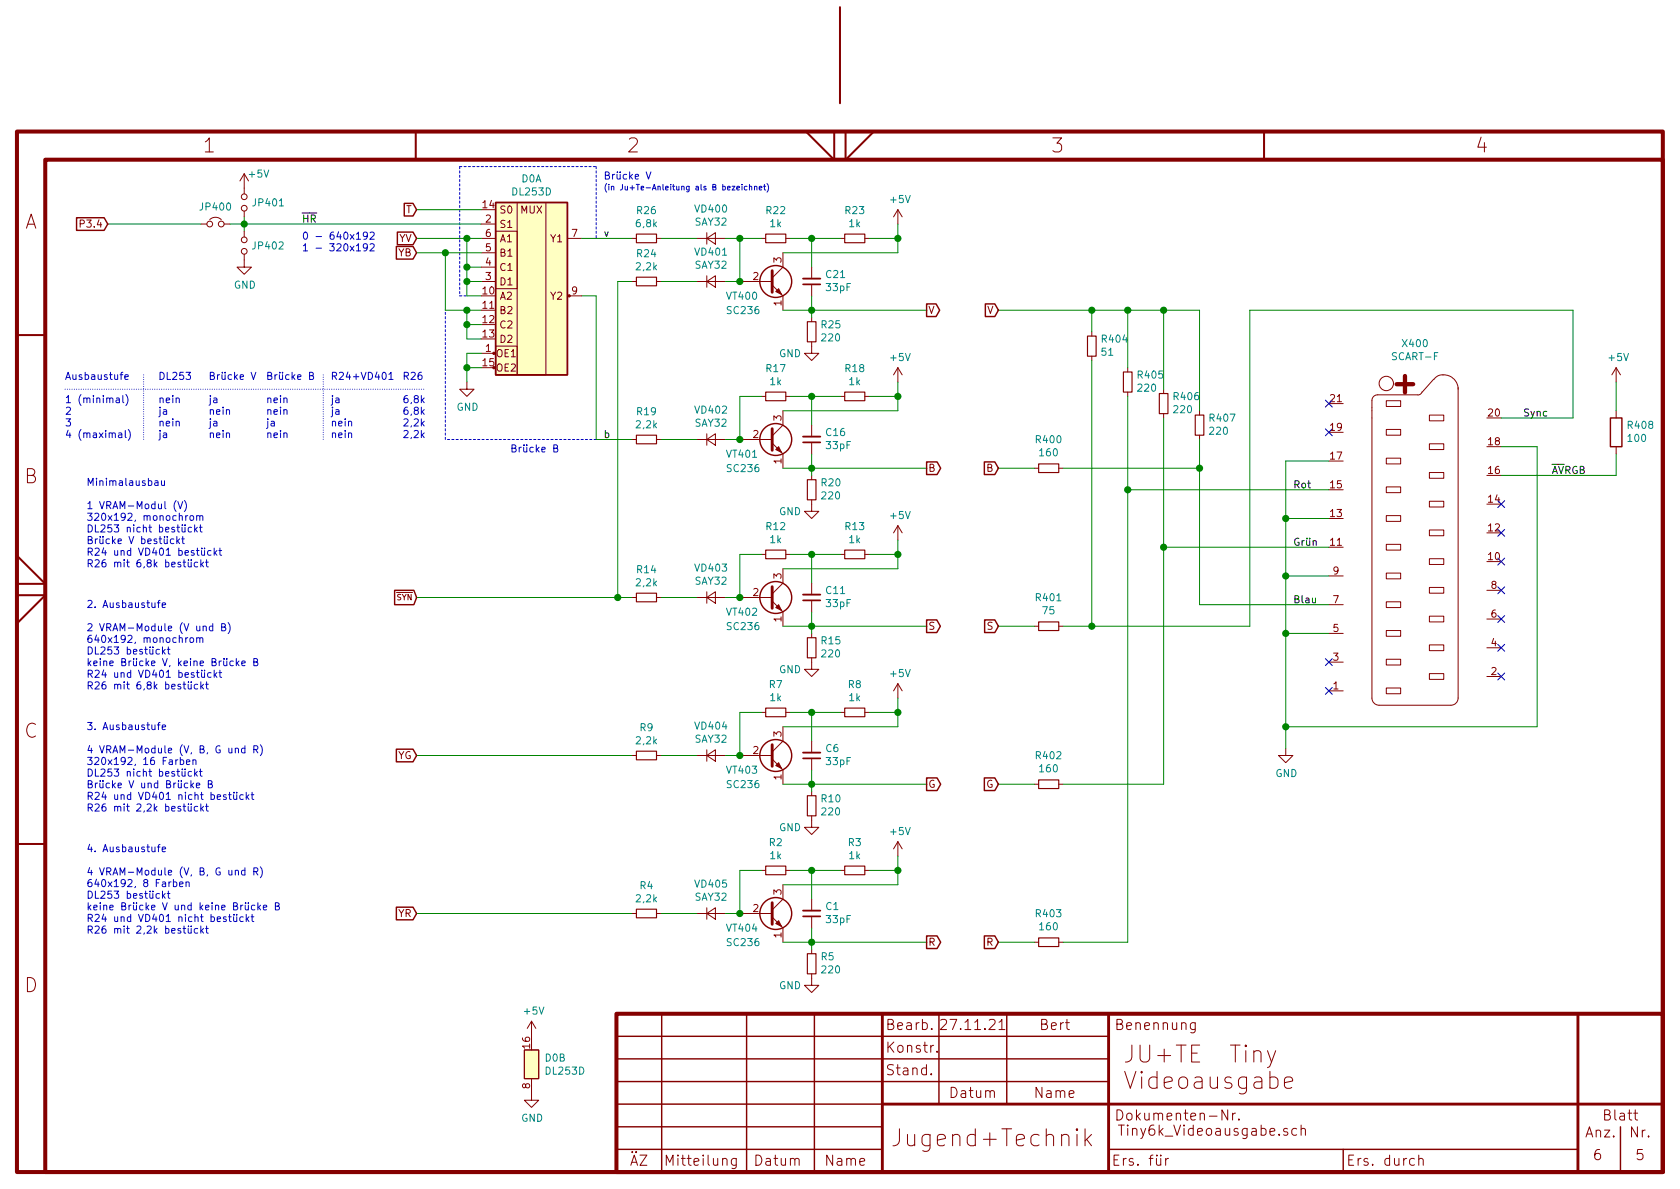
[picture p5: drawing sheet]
EESchema Schematic File Version 4
EELAYER 30 0
EELAYER END
$Descr A4 11693 8268
encoding utf-8
Sheet 5 6
Title "JU+TE  Tiny\\nVideoausgabe"
Date "27.11.21"
Rev "1"
Comp "Jugend+Technik"
Comment1 "Bert"
Comment2 ""
Comment3 ""
Comment4 ""
$EndDescr
$Comp
L Connector:SCART-F X400
U 1 1
P 9850 3800
F 0 "X400" H 9850 5220 50  0000 C CNN
F 1 "SCART-F" H 9850 5129 50  0000 C CNN
F 2 "Connector_PinHeader_2.54mm:PinHeader_1x21_P2.54mm_Vertical" H 9850 3850 50  0001 C CNN
F 3 " ~" H 9850 3850 50  0001 C CNN
	1    9850 3800
	1    0    0    -1  
$EndComp
Wire Wire Line
	8350 2150 8350 2850
Wire Wire Line
	8350 4200 9250 4200
Wire Wire Line
	8950 4000 9250 4000
Wire Wire Line
	9250 4400 8950 4400
Connection ~ 8950 4400
Wire Wire Line
	8950 4400 8950 4000
Wire Wire Line
	9250 3600 8950 3600
Wire Wire Line
	8950 3600 8950 4000
Connection ~ 8950 4000
Wire Wire Line
	8950 3200 8950 3600
Wire Wire Line
	8950 3200 9250 3200
Connection ~ 8950 3600
Wire Wire Line
	10450 3100 10700 3100
Wire Wire Line
	10700 3100 10700 5050
Wire Wire Line
	10700 5050 8950 5050
Wire Wire Line
	8950 5050 8950 5200
Wire Wire Line
	8700 4350 8700 2150
Wire Wire Line
	8700 2150 10950 2150
Wire Wire Line
	10950 2150 10950 2900
Wire Wire Line
	10950 2900 10450 2900
Connection ~ 7600 4350
Wire Wire Line
	9250 3800 8100 3800
Wire Wire Line
	8100 3800 8100 5450
Connection ~ 8100 3800
Wire Wire Line
	9250 3400 7850 3400
Wire Wire Line
	7600 4350 8700 4350
Wire Wire Line
	7850 3400 7850 6550
Connection ~ 7850 3400
NoConn ~ 9250 4800
NoConn ~ 9250 4600
NoConn ~ 10450 4500
NoConn ~ 10450 4700
NoConn ~ 10450 4300
NoConn ~ 10450 4100
NoConn ~ 10450 3900
NoConn ~ 10450 3700
NoConn ~ 10450 3500
$Comp
L Device:R R408
U 1 1
P 11250 3000
F 0 "R408" H 11180 2954 50  0000 R CNN
F 1 "100" H 11180 3045 50  0000 R CNN
F 2 "Resistor_THT:R_Axial_DIN0207_L6.3mm_D2.5mm_P10.16mm_Horizontal" V 11180 3000 50  0001 C CNN
F 3 "~" H 11250 3000 50  0001 C CNN
	1    11250 3000
	-1   0    0    1   
$EndComp
Wire Wire Line
	10450 3300 11250 3300
Wire Wire Line
	11250 3300 11250 3150
$Comp
L power:GND #PWR0274
U 1 1
P 8950 5200
F 0 "#PWR0274" H 8950 4950 50  0001 C CNN
F 1 "GND" H 8955 5027 50  0000 C CNN
F 2 "" H 8950 5200 50  0001 C CNN
F 3 "" H 8950 5200 50  0001 C CNN
	1    8950 5200
	1    0    0    -1  
$EndComp
NoConn ~ 9250 3000
NoConn ~ 9250 2800
Connection ~ 8950 5050
$Comp
L RFT_Digitalschaltkreise:DL253D D0
U 1 1
P 3700 2000
F 0 "D0" H 3700 2767 50  0000 C CNN
F 1 "DL253D" H 3700 2676 50  0000 C CNN
F 2 "Package_DIP:DIP-16_W7.62mm_Socket_LongPads" H 3750 1900 50  0001 C CNN
F 3 "https://www-user.tu-chemnitz.de/~heha/basteln/Konsumg%C3%BCter/DDR-Halbleiter/dl251.gif" H 3750 1900 50  0001 C CNN
	1    3700 2000
	1    0    0    -1  
$EndComp
$Comp
L RFT_Digitalschaltkreise:DL253D D0
U 2 1
P 3700 7400
F 0 "D0" H 3788 7446 50  0000 L CNN
F 1 "DL253D" H 3788 7355 50  0000 L CNN
F 2 "Package_DIP:DIP-16_W7.62mm_Socket_LongPads" H 3750 7300 50  0001 C CNN
F 3 "https://www-user.tu-chemnitz.de/~heha/basteln/Konsumg%C3%BCter/DDR-Halbleiter/dl251.gif" H 3750 7300 50  0001 C CNN
	2    3700 7400
	1    0    0    -1  
$EndComp
$Comp
L power:GND #PWR0275
U 1 1
P 3250 2650
F 0 "#PWR0275" H 3250 2400 50  0001 C CNN
F 1 "GND" H 3255 2477 50  0000 C CNN
F 2 "" H 3250 2650 50  0001 C CNN
F 3 "" H 3250 2650 50  0001 C CNN
	1    3250 2650
	1    0    0    -1  
$EndComp
Wire Wire Line
	3350 2450 3250 2450
Wire Wire Line
	3350 2550 3250 2550
Wire Wire Line
	3250 2450 3250 2550
Connection ~ 3250 2550
Wire Wire Line
	3250 2550 3250 2650
Wire Wire Line
	3350 1650 3250 1650
Wire Wire Line
	3250 1950 3350 1950
Wire Wire Line
	3350 1850 3250 1850
Connection ~ 3250 1850
Wire Wire Line
	3250 1850 3250 1950
Wire Wire Line
	3250 1650 3250 1850
Wire Wire Line
	3350 2150 3250 2150
Wire Wire Line
	3250 2150 3250 2250
Wire Wire Line
	3250 2350 3350 2350
Wire Wire Line
	3350 2250 3250 2250
Connection ~ 3250 2250
Wire Wire Line
	3250 2250 3250 2350
Wire Wire Line
	3350 1750 3100 1750
Wire Wire Line
	3100 1750 3100 2150
Wire Wire Line
	3350 2050 3250 2050
Wire Wire Line
	3250 2050 3250 1950
Connection ~ 3250 1950
Text GLabel 2900 1450 0    50   Input ~ 0
T
Wire Wire Line
	2900 1450 3350 1450
Text GLabel 750  1550 0    50   Input ~ 0
P3.4
Wire Wire Line
	750  1550 1400 1550
Text GLabel 2900 1650 0    50   Input ~ 0
YV
Text GLabel 2900 1750 0    50   Input ~ 0
YB
Wire Wire Line
	2900 1650 3250 1650
Connection ~ 3250 1650
Wire Wire Line
	2900 1750 3100 1750
Connection ~ 3100 1750
Wire Wire Line
	3250 2150 3100 2150
Connection ~ 3250 2150
$Comp
L Device:R_Small R26
U 1 1
P 4500 1650
F 0 "R26" V 4304 1650 50  0000 C CNN
F 1 "6,8k" V 4395 1650 50  0000 C CNN
F 2 "Resistor_THT:R_Axial_DIN0309_L9.0mm_D3.2mm_P2.54mm_Vertical" H 4500 1650 50  0001 C CNN
F 3 "~" H 4500 1650 50  0001 C CNN
	1    4500 1650
	0    1    1    0   
$EndComp
$Comp
L Device:R_Small R24
U 1 1
P 4500 1950
F 0 "R24" V 4304 1950 50  0000 C CNN
F 1 "2,2k" V 4395 1950 50  0000 C CNN
F 2 "Resistor_THT:R_Axial_DIN0309_L9.0mm_D3.2mm_P2.54mm_Vertical" H 4500 1950 50  0001 C CNN
F 3 "~" H 4500 1950 50  0001 C CNN
	1    4500 1950
	0    1    1    0   
$EndComp
$Comp
L Device:D_Small VD400
U 1 1
P 4950 1650
F 0 "VD400" H 4950 1857 50  0000 C CNN
F 1 "SAY32" H 4950 1766 50  0000 C CNN
F 2 "Diode_THT:D_DO-34_SOD68_P2.54mm_Vertical_AnodeUp" V 4950 1650 50  0001 C CNN
F 3 "~" V 4950 1650 50  0001 C CNN
	1    4950 1650
	1    0    0    -1  
$EndComp
$Comp
L Device:D_Small VD401
U 1 1
P 4950 1950
F 0 "VD401" H 4950 2157 50  0000 C CNN
F 1 "SAY32" H 4950 2066 50  0000 C CNN
F 2 "Diode_THT:D_DO-34_SOD68_P2.54mm_Vertical_AnodeUp" V 4950 1950 50  0001 C CNN
F 3 "~" V 4950 1950 50  0001 C CNN
	1    4950 1950
	1    0    0    -1  
$EndComp
$Comp
L Device:R_Small R22
U 1 1
P 5400 1650
F 0 "R22" V 5204 1650 50  0000 C CNN
F 1 "1k" V 5295 1650 50  0000 C CNN
F 2 "Resistor_THT:R_Axial_DIN0309_L9.0mm_D3.2mm_P2.54mm_Vertical" H 5400 1650 50  0001 C CNN
F 3 "~" H 5400 1650 50  0001 C CNN
	1    5400 1650
	0    1    1    0   
$EndComp
$Comp
L Device:R_Small R23
U 1 1
P 5950 1650
F 0 "R23" V 5754 1650 50  0000 C CNN
F 1 "1k" V 5845 1650 50  0000 C CNN
F 2 "Resistor_THT:R_Axial_DIN0309_L9.0mm_D3.2mm_P2.54mm_Vertical" H 5950 1650 50  0001 C CNN
F 3 "~" H 5950 1650 50  0001 C CNN
	1    5950 1650
	0    1    1    0   
$EndComp
$Comp
L RFT_Transistoren_und_Dioden:SC236 VT400
U 1 1
P 5350 1950
F 0 "VT400" H 5050 1850 50  0000 L CNN
F 1 "SC236" H 5050 1750 50  0000 L CNN
F 2 "Package_TO_SOT_THT:TO-92Flat" H 5400 1950 50  0001 C CNN
F 3 "https://www.tu-chemnitz.de/etit/zentral/ddr/sc236.gif" H 5400 1950 50  0001 C CNN
	1    5350 1950
	1    0    0    -1  
$EndComp
$Comp
L Device:R_Small R25
U 1 1
P 5650 2300
F 0 "R25" H 5591 2254 50  0000 R CNN
F 1 "220" H 5591 2345 50  0000 R CNN
F 2 "Resistor_THT:R_Axial_DIN0207_L6.3mm_D2.5mm_P10.16mm_Horizontal" H 5650 2300 50  0001 C CNN
F 3 "~" H 5650 2300 50  0001 C CNN
	1    5650 2300
	-1   0    0    1   
$EndComp
$Comp
L Device:C_Small C21
U 1 1
P 5650 1950
F 0 "C21" H 5558 1904 50  0000 R CNN
F 1 "33pF" H 5558 1995 50  0000 R CNN
F 2 "Capacitor_THT:C_Disc_D5.0mm_W2.5mm_P2.50mm" H 5650 1950 50  0001 C CNN
F 3 "~" H 5650 1950 50  0001 C CNN
	1    5650 1950
	-1   0    0    1   
$EndComp
$Comp
L power:GND #PWR0276
U 1 1
P 5650 2400
F 0 "#PWR0276" H 5650 2150 50  0001 C CNN
F 1 "GND" H 5500 2350 50  0000 C CNN
F 2 "" H 5650 2400 50  0001 C CNN
F 3 "" H 5650 2400 50  0001 C CNN
	1    5650 2400
	1    0    0    -1  
$EndComp
Wire Wire Line
	5650 1650 5500 1650
Wire Wire Line
	5650 2200 5650 2150
Wire Wire Line
	5650 1850 5650 1650
Wire Wire Line
	5850 1650 5650 1650
Connection ~ 5650 1650
$Comp
L power:+5V #PWR0277
U 1 1
P 11250 2650
F 0 "#PWR0277" H 11250 2500 50  0001 C CNN
F 1 "+5V" H 11265 2823 50  0000 C CNN
F 2 "" H 11250 2650 50  0001 C CNN
F 3 "" H 11250 2650 50  0001 C CNN
	1    11250 2650
	1    0    0    -1  
$EndComp
Wire Wire Line
	11250 2650 11250 2850
$Comp
L power:+5V #PWR0278
U 1 1
P 6250 1550
F 0 "#PWR0278" H 6250 1400 50  0001 C CNN
F 1 "+5V" H 6265 1723 50  0000 C CNN
F 2 "" H 6250 1550 50  0001 C CNN
F 3 "" H 6250 1550 50  0001 C CNN
	1    6250 1550
	1    0    0    -1  
$EndComp
Wire Wire Line
	6050 1650 6250 1650
Wire Wire Line
	6250 1650 6250 1550
Wire Wire Line
	5450 1750 6250 1750
Text GLabel 6450 2150 2    50   Output ~ 0
V
Wire Wire Line
	4600 1650 4850 1650
Wire Wire Line
	5050 1650 5150 1650
Wire Wire Line
	4300 4150 4300 1950
Wire Wire Line
	4300 1950 4400 1950
Wire Wire Line
	4600 1950 4850 1950
Wire Wire Line
	5050 1950 5150 1950
Wire Wire Line
	5150 1650 5150 1950
Connection ~ 5150 1650
Wire Wire Line
	5150 1650 5300 1650
Wire Wire Line
	5450 2150 5650 2150
Connection ~ 5650 2150
Wire Wire Line
	5650 2150 5650 2050
Wire Wire Line
	6250 1650 6250 1750
Connection ~ 6250 1650
Wire Wire Line
	5650 2150 6450 2150
$Comp
L Device:R_Small R19
U 1 1
P 4500 3050
F 0 "R19" V 4304 3050 50  0000 C CNN
F 1 "2,2k" V 4395 3050 50  0000 C CNN
F 2 "Resistor_THT:R_Axial_DIN0309_L9.0mm_D3.2mm_P2.54mm_Vertical" H 4500 3050 50  0001 C CNN
F 3 "~" H 4500 3050 50  0001 C CNN
	1    4500 3050
	0    1    1    0   
$EndComp
$Comp
L Device:D_Small VD402
U 1 1
P 4950 3050
F 0 "VD402" H 4950 3257 50  0000 C CNN
F 1 "SAY32" H 4950 3166 50  0000 C CNN
F 2 "Diode_THT:D_DO-34_SOD68_P2.54mm_Vertical_AnodeUp" V 4950 3050 50  0001 C CNN
F 3 "~" V 4950 3050 50  0001 C CNN
	1    4950 3050
	1    0    0    -1  
$EndComp
$Comp
L Device:R_Small R17
U 1 1
P 5400 2750
F 0 "R17" V 5204 2750 50  0000 C CNN
F 1 "1k" V 5295 2750 50  0000 C CNN
F 2 "Resistor_THT:R_Axial_DIN0309_L9.0mm_D3.2mm_P2.54mm_Vertical" H 5400 2750 50  0001 C CNN
F 3 "~" H 5400 2750 50  0001 C CNN
	1    5400 2750
	0    1    1    0   
$EndComp
$Comp
L Device:R_Small R18
U 1 1
P 5950 2750
F 0 "R18" V 5754 2750 50  0000 C CNN
F 1 "1k" V 5845 2750 50  0000 C CNN
F 2 "Resistor_THT:R_Axial_DIN0309_L9.0mm_D3.2mm_P2.54mm_Vertical" H 5950 2750 50  0001 C CNN
F 3 "~" H 5950 2750 50  0001 C CNN
	1    5950 2750
	0    1    1    0   
$EndComp
$Comp
L Device:R_Small R20
U 1 1
P 5650 3400
F 0 "R20" H 5591 3354 50  0000 R CNN
F 1 "220" H 5591 3445 50  0000 R CNN
F 2 "Resistor_THT:R_Axial_DIN0207_L6.3mm_D2.5mm_P10.16mm_Horizontal" H 5650 3400 50  0001 C CNN
F 3 "~" H 5650 3400 50  0001 C CNN
	1    5650 3400
	-1   0    0    1   
$EndComp
$Comp
L Device:C_Small C16
U 1 1
P 5650 3050
F 0 "C16" H 5558 3004 50  0000 R CNN
F 1 "33pF" H 5558 3095 50  0000 R CNN
F 2 "Capacitor_THT:C_Disc_D5.0mm_W2.5mm_P2.50mm" H 5650 3050 50  0001 C CNN
F 3 "~" H 5650 3050 50  0001 C CNN
	1    5650 3050
	-1   0    0    1   
$EndComp
Wire Wire Line
	5650 2750 5500 2750
Wire Wire Line
	5650 3300 5650 3250
Wire Wire Line
	5650 2950 5650 2750
Wire Wire Line
	5850 2750 5650 2750
Connection ~ 5650 2750
Wire Wire Line
	6050 2750 6250 2750
Wire Wire Line
	5450 2850 6250 2850
Wire Wire Line
	4600 3050 4850 3050
Wire Wire Line
	5050 3050 5150 3050
Wire Wire Line
	5150 2750 5150 3050
Wire Wire Line
	5150 2750 5300 2750
Wire Wire Line
	5450 3250 5650 3250
Connection ~ 5650 3250
Wire Wire Line
	5650 3250 5650 3150
Wire Wire Line
	6250 2750 6250 2850
Wire Wire Line
	5650 3250 6450 3250
Text GLabel 6450 3250 2    50   Output ~ 0
B
Wire Wire Line
	4050 2050 4150 2050
Wire Wire Line
	4150 2050 4150 3050
Wire Wire Line
	4150 3050 4400 3050
$Comp
L power:GND #PWR0279
U 1 1
P 3700 7600
F 0 "#PWR0279" H 3700 7350 50  0001 C CNN
F 1 "GND" H 3705 7427 50  0000 C CNN
F 2 "" H 3700 7600 50  0001 C CNN
F 3 "" H 3700 7600 50  0001 C CNN
	1    3700 7600
	1    0    0    -1  
$EndComp
$Comp
L power:+5V #PWR0280
U 1 1
P 3700 7200
F 0 "#PWR0280" H 3700 7050 50  0001 C CNN
F 1 "+5V" H 3715 7373 50  0000 C CNN
F 2 "" H 3700 7200 50  0001 C CNN
F 3 "" H 3700 7200 50  0001 C CNN
	1    3700 7200
	1    0    0    -1  
$EndComp
$Comp
L Device:R_Small R14
U 1 1
P 4500 4150
F 0 "R14" V 4304 4150 50  0000 C CNN
F 1 "2,2k" V 4395 4150 50  0000 C CNN
F 2 "Resistor_THT:R_Axial_DIN0309_L9.0mm_D3.2mm_P2.54mm_Vertical" H 4500 4150 50  0001 C CNN
F 3 "~" H 4500 4150 50  0001 C CNN
	1    4500 4150
	0    1    1    0   
$EndComp
$Comp
L Device:D_Small VD403
U 1 1
P 4950 4150
F 0 "VD403" H 4950 4357 50  0000 C CNN
F 1 "SAY32" H 4950 4266 50  0000 C CNN
F 2 "Diode_THT:D_DO-34_SOD68_P2.54mm_Vertical_AnodeUp" V 4950 4150 50  0001 C CNN
F 3 "~" V 4950 4150 50  0001 C CNN
	1    4950 4150
	1    0    0    -1  
$EndComp
$Comp
L Device:R_Small R12
U 1 1
P 5400 3850
F 0 "R12" V 5204 3850 50  0000 C CNN
F 1 "1k" V 5295 3850 50  0000 C CNN
F 2 "Resistor_THT:R_Axial_DIN0309_L9.0mm_D3.2mm_P2.54mm_Vertical" H 5400 3850 50  0001 C CNN
F 3 "~" H 5400 3850 50  0001 C CNN
	1    5400 3850
	0    1    1    0   
$EndComp
$Comp
L Device:R_Small R13
U 1 1
P 5950 3850
F 0 "R13" V 5754 3850 50  0000 C CNN
F 1 "1k" V 5845 3850 50  0000 C CNN
F 2 "Resistor_THT:R_Axial_DIN0309_L9.0mm_D3.2mm_P2.54mm_Vertical" H 5950 3850 50  0001 C CNN
F 3 "~" H 5950 3850 50  0001 C CNN
	1    5950 3850
	0    1    1    0   
$EndComp
$Comp
L Device:R_Small R15
U 1 1
P 5650 4500
F 0 "R15" H 5591 4454 50  0000 R CNN
F 1 "220" H 5591 4545 50  0000 R CNN
F 2 "Resistor_THT:R_Axial_DIN0207_L6.3mm_D2.5mm_P10.16mm_Horizontal" H 5650 4500 50  0001 C CNN
F 3 "~" H 5650 4500 50  0001 C CNN
	1    5650 4500
	-1   0    0    1   
$EndComp
$Comp
L Device:C_Small C11
U 1 1
P 5650 4150
F 0 "C11" H 5558 4104 50  0000 R CNN
F 1 "33pF" H 5558 4195 50  0000 R CNN
F 2 "Capacitor_THT:C_Disc_D5.0mm_W2.5mm_P2.50mm" H 5650 4150 50  0001 C CNN
F 3 "~" H 5650 4150 50  0001 C CNN
	1    5650 4150
	-1   0    0    1   
$EndComp
Wire Wire Line
	5650 3850 5500 3850
Wire Wire Line
	5650 4400 5650 4350
Wire Wire Line
	5650 4050 5650 3850
Wire Wire Line
	5850 3850 5650 3850
Connection ~ 5650 3850
Wire Wire Line
	6050 3850 6250 3850
Wire Wire Line
	5450 3950 6250 3950
Wire Wire Line
	4600 4150 4850 4150
Wire Wire Line
	5050 4150 5150 4150
Wire Wire Line
	5150 3850 5150 4150
Wire Wire Line
	5150 3850 5300 3850
Wire Wire Line
	5450 4350 5650 4350
Connection ~ 5650 4350
Wire Wire Line
	5650 4350 5650 4250
Wire Wire Line
	6250 3850 6250 3950
Wire Wire Line
	5650 4350 6450 4350
Text GLabel 6450 4350 2    50   Output ~ 0
S
Wire Wire Line
	4400 4150 4300 4150
$Comp
L Device:R_Small R9
U 1 1
P 4500 5250
F 0 "R9" V 4304 5250 50  0000 C CNN
F 1 "2,2k" V 4395 5250 50  0000 C CNN
F 2 "Resistor_THT:R_Axial_DIN0309_L9.0mm_D3.2mm_P2.54mm_Vertical" H 4500 5250 50  0001 C CNN
F 3 "~" H 4500 5250 50  0001 C CNN
	1    4500 5250
	0    1    1    0   
$EndComp
$Comp
L Device:D_Small VD404
U 1 1
P 4950 5250
F 0 "VD404" H 4950 5457 50  0000 C CNN
F 1 "SAY32" H 4950 5366 50  0000 C CNN
F 2 "Diode_THT:D_DO-34_SOD68_P2.54mm_Vertical_AnodeUp" V 4950 5250 50  0001 C CNN
F 3 "~" V 4950 5250 50  0001 C CNN
	1    4950 5250
	1    0    0    -1  
$EndComp
$Comp
L Device:R_Small R7
U 1 1
P 5400 4950
F 0 "R7" V 5204 4950 50  0000 C CNN
F 1 "1k" V 5295 4950 50  0000 C CNN
F 2 "Resistor_THT:R_Axial_DIN0309_L9.0mm_D3.2mm_P2.54mm_Vertical" H 5400 4950 50  0001 C CNN
F 3 "~" H 5400 4950 50  0001 C CNN
	1    5400 4950
	0    1    1    0   
$EndComp
$Comp
L Device:R_Small R8
U 1 1
P 5950 4950
F 0 "R8" V 5754 4950 50  0000 C CNN
F 1 "1k" V 5845 4950 50  0000 C CNN
F 2 "Resistor_THT:R_Axial_DIN0309_L9.0mm_D3.2mm_P2.54mm_Vertical" H 5950 4950 50  0001 C CNN
F 3 "~" H 5950 4950 50  0001 C CNN
	1    5950 4950
	0    1    1    0   
$EndComp
$Comp
L Device:R_Small R10
U 1 1
P 5650 5600
F 0 "R10" H 5591 5554 50  0000 R CNN
F 1 "220" H 5591 5645 50  0000 R CNN
F 2 "Resistor_THT:R_Axial_DIN0207_L6.3mm_D2.5mm_P10.16mm_Horizontal" H 5650 5600 50  0001 C CNN
F 3 "~" H 5650 5600 50  0001 C CNN
	1    5650 5600
	-1   0    0    1   
$EndComp
Wire Wire Line
	5650 4950 5500 4950
Wire Wire Line
	5650 5500 5650 5450
Wire Wire Line
	5650 5150 5650 4950
Wire Wire Line
	5850 4950 5650 4950
Connection ~ 5650 4950
Wire Wire Line
	6050 4950 6250 4950
Wire Wire Line
	5450 5050 6250 5050
Wire Wire Line
	4600 5250 4850 5250
Wire Wire Line
	5050 5250 5150 5250
Wire Wire Line
	5150 4950 5300 4950
Wire Wire Line
	5450 5450 5650 5450
Connection ~ 5650 5450
Wire Wire Line
	5650 5450 5650 5350
Wire Wire Line
	6250 4950 6250 5050
Wire Wire Line
	5650 5450 6450 5450
Text GLabel 6450 5450 2    50   Output ~ 0
G
$Comp
L Device:R_Small R4
U 1 1
P 4500 6350
F 0 "R4" V 4304 6350 50  0000 C CNN
F 1 "2,2k" V 4395 6350 50  0000 C CNN
F 2 "Resistor_THT:R_Axial_DIN0309_L9.0mm_D3.2mm_P2.54mm_Vertical" H 4500 6350 50  0001 C CNN
F 3 "~" H 4500 6350 50  0001 C CNN
	1    4500 6350
	0    1    1    0   
$EndComp
$Comp
L Device:D_Small VD405
U 1 1
P 4950 6350
F 0 "VD405" H 4950 6557 50  0000 C CNN
F 1 "SAY32" H 4950 6466 50  0000 C CNN
F 2 "Diode_THT:D_DO-34_SOD68_P2.54mm_Vertical_AnodeUp" V 4950 6350 50  0001 C CNN
F 3 "~" V 4950 6350 50  0001 C CNN
	1    4950 6350
	1    0    0    -1  
$EndComp
$Comp
L Device:R_Small R3
U 1 1
P 5950 6050
F 0 "R3" V 5754 6050 50  0000 C CNN
F 1 "1k" V 5845 6050 50  0000 C CNN
F 2 "Resistor_THT:R_Axial_DIN0309_L9.0mm_D3.2mm_P2.54mm_Vertical" H 5950 6050 50  0001 C CNN
F 3 "~" H 5950 6050 50  0001 C CNN
	1    5950 6050
	0    1    1    0   
$EndComp
$Comp
L Device:R_Small R5
U 1 1
P 5650 6700
F 0 "R5" H 5591 6654 50  0000 R CNN
F 1 "220" H 5591 6745 50  0000 R CNN
F 2 "Resistor_THT:R_Axial_DIN0207_L6.3mm_D2.5mm_P10.16mm_Horizontal" H 5650 6700 50  0001 C CNN
F 3 "~" H 5650 6700 50  0001 C CNN
	1    5650 6700
	-1   0    0    1   
$EndComp
Wire Wire Line
	5650 6050 5500 6050
Wire Wire Line
	5650 6600 5650 6550
Wire Wire Line
	5650 6250 5650 6050
Wire Wire Line
	5850 6050 5650 6050
Connection ~ 5650 6050
Wire Wire Line
	6050 6050 6250 6050
Wire Wire Line
	5450 6150 6250 6150
Wire Wire Line
	4600 6350 4850 6350
Wire Wire Line
	5050 6350 5150 6350
Wire Wire Line
	5450 6550 5650 6550
Connection ~ 5650 6550
Wire Wire Line
	5650 6550 5650 6450
Wire Wire Line
	6250 6050 6250 6150
Wire Wire Line
	5650 6550 6450 6550
Text GLabel 6450 6550 2    50   Output ~ 0
R
Text GLabel 6950 2150 0    50   Input ~ 0
V
Wire Wire Line
	7850 3400 7850 2750
Text GLabel 6950 3250 0    50   Input ~ 0
B
Wire Wire Line
	8950 4400 8950 5050
Text GLabel 6950 4350 0    50   Input ~ 0
S
Text GLabel 6950 5450 0    50   Input ~ 0
G
Text GLabel 6950 6550 0    50   Input ~ 0
R
$Comp
L Device:C_Small C6
U 1 1
P 5650 5250
F 0 "C6" H 5558 5204 50  0000 R CNN
F 1 "33pF" H 5558 5295 50  0000 R CNN
F 2 "Capacitor_THT:C_Disc_D5.0mm_W2.5mm_P2.50mm" H 5650 5250 50  0001 C CNN
F 3 "~" H 5650 5250 50  0001 C CNN
	1    5650 5250
	-1   0    0    1   
$EndComp
$Comp
L Device:C_Small C1
U 1 1
P 5650 6350
F 0 "C1" H 5558 6304 50  0000 R CNN
F 1 "33pF" H 5558 6395 50  0000 R CNN
F 2 "Capacitor_THT:C_Disc_D5.0mm_W2.5mm_P2.50mm" H 5650 6350 50  0001 C CNN
F 3 "~" H 5650 6350 50  0001 C CNN
	1    5650 6350
	-1   0    0    1   
$EndComp
Wire Notes Line
	3200 1150 4150 1150
Wire Notes Line
	4150 1150 4150 1650
$Comp
L RFT_Transistoren_und_Dioden:SC236 VT401
U 1 1
P 5350 3050
F 0 "VT401" H 5050 2950 50  0000 L CNN
F 1 "SC236" H 5050 2850 50  0000 L CNN
F 2 "Package_TO_SOT_THT:TO-92Flat" H 5400 3050 50  0001 C CNN
F 3 "https://www.tu-chemnitz.de/etit/zentral/ddr/sc236.gif" H 5400 3050 50  0001 C CNN
	1    5350 3050
	1    0    0    -1  
$EndComp
$Comp
L RFT_Transistoren_und_Dioden:SC236 VT402
U 1 1
P 5350 4150
F 0 "VT402" H 5050 4050 50  0000 L CNN
F 1 "SC236" H 5050 3950 50  0000 L CNN
F 2 "Package_TO_SOT_THT:TO-92Flat" H 5400 4150 50  0001 C CNN
F 3 "https://www.tu-chemnitz.de/etit/zentral/ddr/sc236.gif" H 5400 4150 50  0001 C CNN
	1    5350 4150
	1    0    0    -1  
$EndComp
Wire Wire Line
	5150 4950 5150 5250
$Comp
L RFT_Transistoren_und_Dioden:SC236 VT404
U 1 1
P 5350 6350
F 0 "VT404" H 5050 6250 50  0000 L CNN
F 1 "SC236" H 5050 6150 50  0000 L CNN
F 2 "Package_TO_SOT_THT:TO-92Flat" H 5400 6350 50  0001 C CNN
F 3 "https://www.tu-chemnitz.de/etit/zentral/ddr/sc236.gif" H 5400 6350 50  0001 C CNN
	1    5350 6350
	1    0    0    -1  
$EndComp
$Comp
L RFT_Transistoren_und_Dioden:SC236 VT403
U 1 1
P 5350 5250
F 0 "VT403" H 5050 5150 50  0000 L CNN
F 1 "SC236" H 5050 5050 50  0000 L CNN
F 2 "Package_TO_SOT_THT:TO-92Flat" H 5400 5250 50  0001 C CNN
F 3 "https://www.tu-chemnitz.de/etit/zentral/ddr/sc236.gif" H 5400 5250 50  0001 C CNN
	1    5350 5250
	1    0    0    -1  
$EndComp
Wire Wire Line
	5150 6050 5150 6350
Wire Wire Line
	5150 6050 5300 6050
$Comp
L Device:R_Small R2
U 1 1
P 5400 6050
F 0 "R2" V 5204 6050 50  0000 C CNN
F 1 "1k" V 5295 6050 50  0000 C CNN
F 2 "Resistor_THT:R_Axial_DIN0309_L9.0mm_D3.2mm_P2.54mm_Vertical" H 5400 6050 50  0001 C CNN
F 3 "~" H 5400 6050 50  0001 C CNN
	1    5400 6050
	0    1    1    0   
$EndComp
$Comp
L power:+5V #PWR0281
U 1 1
P 6250 2650
F 0 "#PWR0281" H 6250 2500 50  0001 C CNN
F 1 "+5V" H 6265 2823 50  0000 C CNN
F 2 "" H 6250 2650 50  0001 C CNN
F 3 "" H 6250 2650 50  0001 C CNN
	1    6250 2650
	1    0    0    -1  
$EndComp
Wire Wire Line
	6250 2750 6250 2650
Connection ~ 6250 2750
$Comp
L power:+5V #PWR0282
U 1 1
P 6250 3750
F 0 "#PWR0282" H 6250 3600 50  0001 C CNN
F 1 "+5V" H 6265 3923 50  0000 C CNN
F 2 "" H 6250 3750 50  0001 C CNN
F 3 "" H 6250 3750 50  0001 C CNN
	1    6250 3750
	1    0    0    -1  
$EndComp
Wire Wire Line
	6250 3850 6250 3750
Connection ~ 6250 3850
$Comp
L power:+5V #PWR0283
U 1 1
P 6250 4850
F 0 "#PWR0283" H 6250 4700 50  0001 C CNN
F 1 "+5V" H 6265 5023 50  0000 C CNN
F 2 "" H 6250 4850 50  0001 C CNN
F 3 "" H 6250 4850 50  0001 C CNN
	1    6250 4850
	1    0    0    -1  
$EndComp
Wire Wire Line
	6250 4950 6250 4850
Connection ~ 6250 4950
$Comp
L power:+5V #PWR0284
U 1 1
P 6250 5950
F 0 "#PWR0284" H 6250 5800 50  0001 C CNN
F 1 "+5V" H 6265 6123 50  0000 C CNN
F 2 "" H 6250 5950 50  0001 C CNN
F 3 "" H 6250 5950 50  0001 C CNN
	1    6250 5950
	1    0    0    -1  
$EndComp
Wire Wire Line
	6250 6050 6250 5950
Connection ~ 6250 6050
Text Notes 3550 3150 0    50   ~ 0
Brücke B
Text Notes 4200 1250 0    50   ~ 0
Brücke V
Wire Notes Line
	4150 3050 3100 3050
Wire Notes Line
	3100 3050 3100 2150
Text Label 4200 1650 0    50   ~ 0
v
Text Label 4200 3050 0    50   ~ 0
b
Wire Wire Line
	8350 3050 8350 3250
$Comp
L Device:R_Small R407
U 1 1
P 8350 2950
F 0 "R407" H 8291 2904 50  0000 R CNN
F 1 "220" H 8291 2995 50  0000 R CNN
F 2 "Resistor_THT:R_Axial_DIN0207_L6.3mm_D2.5mm_P10.16mm_Horizontal" H 8350 2950 50  0001 C CNN
F 3 "~" H 8350 2950 50  0001 C CNN
	1    8350 2950
	-1   0    0    1   
$EndComp
$Comp
L Device:R_Small R406
U 1 1
P 8100 2800
F 0 "R406" H 8041 2754 50  0000 R CNN
F 1 "220" H 8041 2845 50  0000 R CNN
F 2 "Resistor_THT:R_Axial_DIN0207_L6.3mm_D2.5mm_P10.16mm_Horizontal" H 8100 2800 50  0001 C CNN
F 3 "~" H 8100 2800 50  0001 C CNN
	1    8100 2800
	-1   0    0    1   
$EndComp
Wire Wire Line
	8100 2900 8100 3800
$Comp
L Device:R_Small R405
U 1 1
P 7850 2650
F 0 "R405" H 7791 2604 50  0000 R CNN
F 1 "220" H 7791 2695 50  0000 R CNN
F 2 "Resistor_THT:R_Axial_DIN0207_L6.3mm_D2.5mm_P10.16mm_Horizontal" H 7850 2650 50  0001 C CNN
F 3 "~" H 7850 2650 50  0001 C CNN
	1    7850 2650
	-1   0    0    1   
$EndComp
$Comp
L Device:R_Small R400
U 1 1
P 7300 3250
F 0 "R400" V 7496 3250 50  0000 C CNN
F 1 "160" V 7405 3250 50  0000 C CNN
F 2 "Resistor_THT:R_Axial_DIN0207_L6.3mm_D2.5mm_P10.16mm_Horizontal" H 7300 3250 50  0001 C CNN
F 3 "~" H 7300 3250 50  0001 C CNN
	1    7300 3250
	0    -1   -1   0   
$EndComp
Wire Wire Line
	6950 3250 7200 3250
Wire Wire Line
	7400 3250 8350 3250
$Comp
L Device:R_Small R401
U 1 1
P 7300 4350
F 0 "R401" V 7496 4350 50  0000 C CNN
F 1 "75" V 7405 4350 50  0000 C CNN
F 2 "Resistor_THT:R_Axial_DIN0207_L6.3mm_D2.5mm_P10.16mm_Horizontal" H 7300 4350 50  0001 C CNN
F 3 "~" H 7300 4350 50  0001 C CNN
	1    7300 4350
	0    -1   -1   0   
$EndComp
Wire Wire Line
	6950 4350 7200 4350
Wire Wire Line
	7400 4350 7600 4350
$Comp
L Device:R_Small R402
U 1 1
P 7300 5450
F 0 "R402" V 7496 5450 50  0000 C CNN
F 1 "160" V 7405 5450 50  0000 C CNN
F 2 "Resistor_THT:R_Axial_DIN0207_L6.3mm_D2.5mm_P10.16mm_Horizontal" H 7300 5450 50  0001 C CNN
F 3 "~" H 7300 5450 50  0001 C CNN
	1    7300 5450
	0    -1   -1   0   
$EndComp
Wire Wire Line
	6950 5450 7200 5450
Wire Wire Line
	7400 5450 8100 5450
$Comp
L Device:R_Small R403
U 1 1
P 7300 6550
F 0 "R403" V 7496 6550 50  0000 C CNN
F 1 "160" V 7405 6550 50  0000 C CNN
F 2 "Resistor_THT:R_Axial_DIN0207_L6.3mm_D2.5mm_P10.16mm_Horizontal" H 7300 6550 50  0001 C CNN
F 3 "~" H 7300 6550 50  0001 C CNN
	1    7300 6550
	0    -1   -1   0   
$EndComp
Wire Wire Line
	6950 6550 7200 6550
Wire Wire Line
	7400 6550 7850 6550
Connection ~ 8100 2150
Wire Wire Line
	8100 2150 8350 2150
Wire Wire Line
	8100 2150 8100 2700
Connection ~ 7850 2150
Wire Wire Line
	7850 2150 8100 2150
Wire Wire Line
	7850 2150 7850 2550
$Comp
L Device:R_Small R404
U 1 1
P 7600 2400
F 0 "R404" H 7541 2354 50  0000 R CNN
F 1 "51" H 7541 2445 50  0000 R CNN
F 2 "Resistor_THT:R_Axial_DIN0207_L6.3mm_D2.5mm_P10.16mm_Horizontal" H 7600 2400 50  0001 C CNN
F 3 "~" H 7600 2400 50  0001 C CNN
	1    7600 2400
	-1   0    0    1   
$EndComp
Wire Wire Line
	7600 2500 7600 4350
Wire Wire Line
	6950 2150 7600 2150
Wire Wire Line
	7600 2150 7600 2300
Connection ~ 7600 2150
Wire Wire Line
	7600 2150 7850 2150
Text Notes 1100 3050 0    50   ~ 0
DL253\n\nnein\nja\nnein\nja
Text Notes 450  3050 0    50   ~ 0
Ausbaustufe\n\n1 (minimal)\n2\n3\n4 (maximal)
Text Notes 1450 3050 0    50   ~ 0
Brücke V\n\nja\nnein\nja\nnein
Connection ~ 4300 4150
Wire Wire Line
	2900 6350 4400 6350
Text GLabel 2900 6350 0    50   Input ~ 0
YR
Wire Wire Line
	2900 5250 4400 5250
Text GLabel 2900 5250 0    50   Input ~ 0
YG
Wire Wire Line
	2900 4150 4300 4150
Text GLabel 2900 4150 0    39   Input ~ 0
~SYN
Connection ~ 8350 3250
Wire Wire Line
	8350 3250 8350 4200
Text Notes 1850 3050 0    50   ~ 0
Brücke B\n\nnein\nnein\nja\nnein
Text Notes 2800 3050 0    50   ~ 0
R26\n\n6,8k\n6,8k\n2,2k\n2,2k
$Comp
L power:GND #PWR0285
U 1 1
P 5650 3500
F 0 "#PWR0285" H 5650 3250 50  0001 C CNN
F 1 "GND" H 5500 3450 50  0000 C CNN
F 2 "" H 5650 3500 50  0001 C CNN
F 3 "" H 5650 3500 50  0001 C CNN
	1    5650 3500
	1    0    0    -1  
$EndComp
$Comp
L power:GND #PWR0286
U 1 1
P 5650 4600
F 0 "#PWR0286" H 5650 4350 50  0001 C CNN
F 1 "GND" H 5500 4550 50  0000 C CNN
F 2 "" H 5650 4600 50  0001 C CNN
F 3 "" H 5650 4600 50  0001 C CNN
	1    5650 4600
	1    0    0    -1  
$EndComp
$Comp
L power:GND #PWR0287
U 1 1
P 5650 5700
F 0 "#PWR0287" H 5650 5450 50  0001 C CNN
F 1 "GND" H 5500 5650 50  0000 C CNN
F 2 "" H 5650 5700 50  0001 C CNN
F 3 "" H 5650 5700 50  0001 C CNN
	1    5650 5700
	1    0    0    -1  
$EndComp
$Comp
L power:GND #PWR0288
U 1 1
P 5650 6800
F 0 "#PWR0288" H 5650 6550 50  0001 C CNN
F 1 "GND" H 5500 6750 50  0000 C CNN
F 2 "" H 5650 6800 50  0001 C CNN
F 3 "" H 5650 6800 50  0001 C CNN
	1    5650 6800
	1    0    0    -1  
$EndComp
$Comp
L Device:Jumper_NC_Small JP400
U 1 1
P 1500 1550
F 0 "JP400" H 1500 1671 50  0000 C CNN
F 1 "HR direkt" H 1500 1671 50  0001 C CNN
F 2 "Connector_PinHeader_2.54mm:PinHeader_1x02_P2.54mm_Vertical" H 1500 1550 50  0001 C CNN
F 3 "~" H 1500 1550 50  0001 C CNN
	1    1500 1550
	1    0    0    -1  
$EndComp
$Comp
L Device:Jumper_NO_Small JP401
U 1 1
P 1700 1400
F 0 "JP401" V 1700 1450 50  0000 L CNN
F 1 "HR_VCC" H 1700 1494 50  0001 L CNN
F 2 "Connector_PinHeader_2.54mm:PinHeader_1x02_P2.54mm_Vertical" H 1700 1400 50  0001 C CNN
F 3 "~" H 1700 1400 50  0001 C CNN
	1    1700 1400
	0    1    1    0   
$EndComp
$Comp
L Device:Jumper_NO_Small JP402
U 1 1
P 1700 1700
F 0 "JP402" V 1700 1748 50  0000 L CNN
F 1 "HR_GND" V 1745 1748 50  0001 L CNN
F 2 "Connector_PinHeader_2.54mm:PinHeader_1x02_P2.54mm_Vertical" H 1700 1700 50  0001 C CNN
F 3 "~" H 1700 1700 50  0001 C CNN
	1    1700 1700
	0    1    1    0   
$EndComp
Wire Wire Line
	1600 1550 1700 1550
$Comp
L power:GND #PWR0297
U 1 1
P 1700 1800
F 0 "#PWR0297" H 1700 1550 50  0001 C CNN
F 1 "GND" H 1705 1627 50  0000 C CNN
F 2 "" H 1700 1800 50  0001 C CNN
F 3 "" H 1700 1800 50  0001 C CNN
	1    1700 1800
	1    0    0    -1  
$EndComp
Wire Wire Line
	1700 1600 1700 1550
Connection ~ 1700 1550
Wire Wire Line
	1700 1550 3350 1550
Wire Wire Line
	1700 1500 1700 1550
$Comp
L power:+5V #PWR0298
U 1 1
P 1700 1300
F 0 "#PWR0298" H 1700 1150 50  0001 C CNN
F 1 "+5V" H 1800 1400 50  0000 C CNN
F 2 "" H 1700 1300 50  0001 C CNN
F 3 "" H 1700 1300 50  0001 C CNN
	1    1700 1300
	1    0    0    -1  
$EndComp
Text Notes 2100 1750 0    50   ~ 0
0 - 640x192\n1 - 320x192
Text Notes 4200 1325 0    39   ~ 0
(in Ju+Te-Anleitung als B bezeichnet)
Wire Wire Line
	4050 1650 4400 1650
Wire Notes Line
	3200 1150 3200 2050
Wire Notes Line
	3200 2050 3250 2050
Text Label 2100 1550 0    50   ~ 0
~HR
Text Label 9000 4200 0    50   ~ 0
Blau
Text Label 9000 3800 0    50   ~ 0
Grün
Text Label 9000 3400 0    50   ~ 0
Rot
Text Label 10800 3300 0    50   ~ 0
~AV~RGB
Text Label 10600 2900 0    50   ~ 0
Sync
Text Notes 600  4800 0    50   ~ 0
2. Ausbaustufe\n\n2 VRAM-Module (V und B)\n640x192, monochrom\nDL253 bestückt\nkeine Brücke V, keine Brücke B\nR24 und VD401 bestückt\nR26 mit 6,8k bestückt
Text Notes 600  5650 0    50   ~ 0
3. Ausbaustufe\n\n4 VRAM-Module (V, B, G und R)\n320x192, 16 Farben\nDL253 nicht bestückt\nBrücke V und Brücke B\nR24 und VD401 nicht bestückt\nR26 mit 2,2k bestückt
Text Notes 600  6500 0    50   ~ 0
4. Ausbaustufe\n\n4 VRAM-Module (V, B, G und R)\n640x192, 8 Farben\nDL253 bestückt\nkeine Brücke V und keine Brücke B\nR24 und VD401 nicht bestückt\nR26 mit 2,2k bestückt
Wire Notes Line style dotted
	2950 2700 450  2700
Wire Notes Line style dotted
	1000 2600 1000 3050
Wire Notes Line style dotted
	2250 2600 2250 3050
Text Notes 600  3950 0    50   ~ 0
Minimalausbau\n\n1 VRAM-Modul (V)\n320x192, monochrom\nDL253 nicht bestückt\nBrücke V bestückt\nR24 und VD401 bestückt\nR26 mit 6,8k bestückt
Text Notes 2300 3050 0    50   ~ 0
R24+VD401\n\nja\nja\nnein\nnein
$EndSCHEMATC
